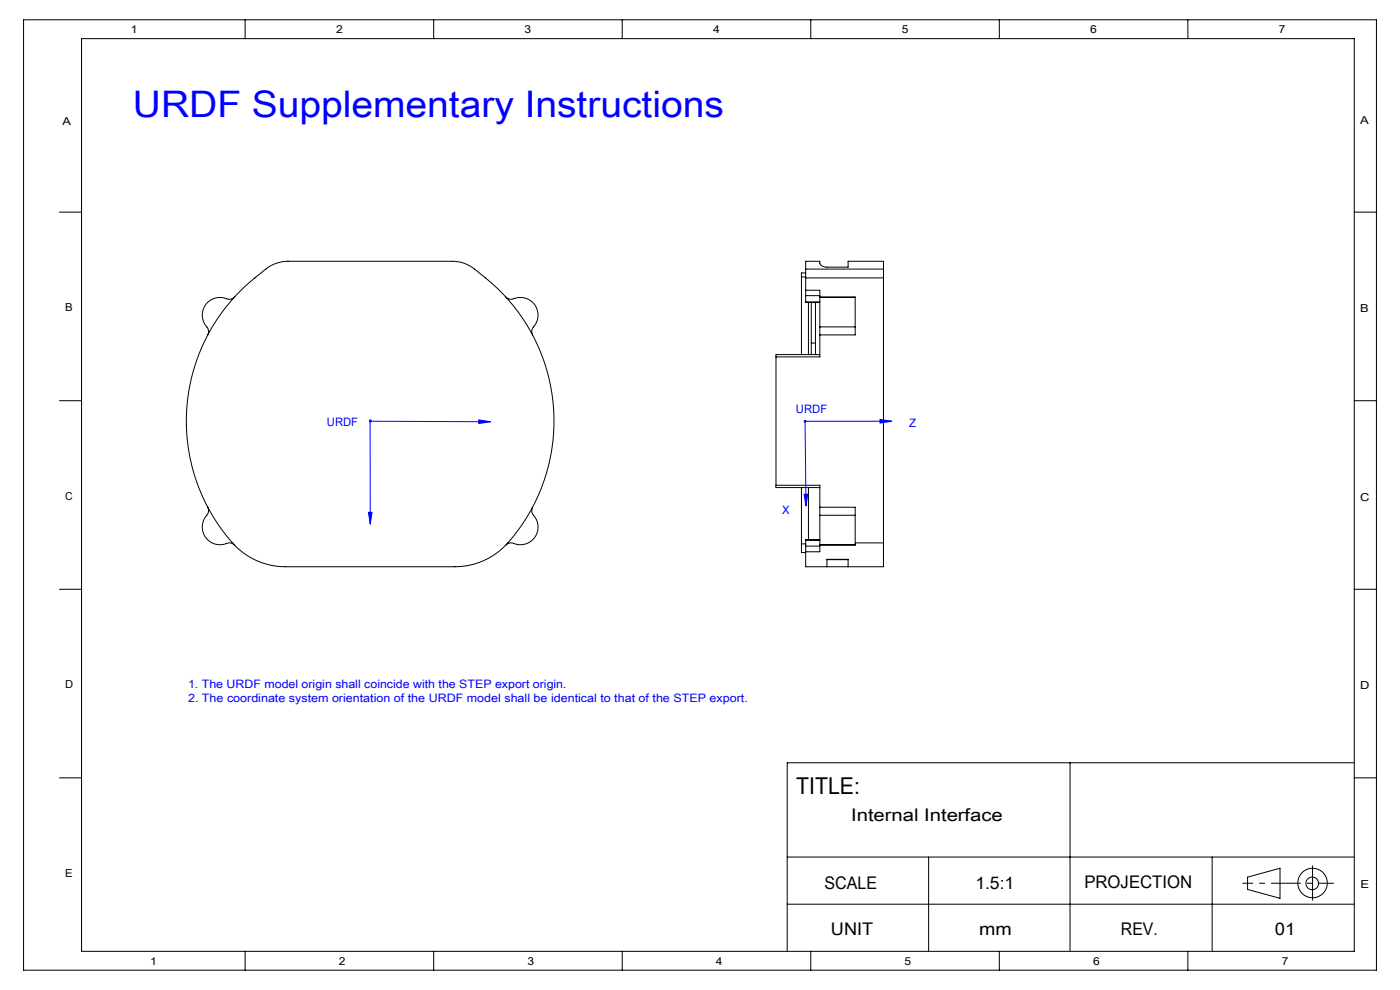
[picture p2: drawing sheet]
<svg xmlns="http://www.w3.org/2000/svg" width="297mm" height="210mm" viewBox="0 0 297 210" stroke-linecap="round" stroke-linejoin="round" font-family="sans-serif">
<g fill="none" stroke="#000" stroke-width=".21">
<path d="M5 4.2h287v201.6h-287zM17.3 8.2h270v193.6h-270zM52 4.2v4M92 4.2v4M132 4.2v4M172 4.2v4M212 4.2v4M252 4.2v4M12.6 45h4.7M170 58.8v16.4M170 58.8h.9M170.9 57.9h-.9v.9"/>
<path d="M170.9 58.9v2.7M170.9 57.1v-1.7l3 .1a.99 .99 0 0 0 1.1 1.1l4.9 .1v-1.3h7.5v1.7M170.9 58.9h16.5M170.9 57.1v1.8M170.9 57.1h16.5M187.4 58.9v56.3M187.4 57.1v1.8M287.3 45h4.7M49.8 63a1.71 1.71 0 0 1-2.2 .2 3.8 3.8 0 0 0-4.3 1.9 3.8 3.8 0 0 0 .8 4.6l.1 .7-.1 .6M51.5 61.2l2.6-2.3a15.1 15.1 0 0 1 3.9-2.8l1.2-.4 1.9-.3h34.9a7.5 7.5 0 0 1 4.7 1.7 39 39 0 0 1 5.5 59.5 15 15 0 0 1-9.7 3.6h-36a15.2 15.2 0 0 1-12.3-6.3 39 39 0 0 1 3.3-52.7zM107.3 63a1.71 1.71 0 0 0 2.2 .2 3.8 3.8 0 0 1 4.2 1.9 3.8 3.8 0 0 1-.8 4.6l-.1 .7 .2 .6M164.6 75.7v27.2"/>
<path d="M170.9 61.6h3v1.4M170.9 61.6v1.1M170.9 64v.2h3M170.9 62.7h3M170.9 64h3M170.9 62.7v1.3M171.5 64.2v11M172.1 72.8v2.4M172.1 72.8h.9M172.1 64.2v8.6M173 72.8v2.4M173 64.2v8.6"/>
<path d="M173.9 71v4.7h-9.3M173.9 75.2h-9.3v.5M173.9 63.1v6.2M173.9 69.3v1.7M173.9 63.1h7.5M173.9 63l7.5 .1M173.9 69.3h7.5M173.9 63v.1M181.4 63.1v6.2M181.4 69.3v1.7h-7.5M12.6 85h4.7M287.3 85h4.7"/>
<path d="M44.1 107.6a1.71 1.71 0 0 1-.6 2.1 3.8 3.8 0 0 0 .4 4.7 3.8 3.8 0 0 0 4.6 .8l.7 .1 .5 .3M113 107.6a1.71 1.71 0 0 0 .5 2.1 3.8 3.8 0 0 1-.4 4.7 3.8 3.8 0 0 1-4.6 .8l-.6 .1-.6 .3M164.6 102.9h9.3v4.7M164.6 102.9v.5h9.3M170 103.4v12M170 115.4v1.8h.9M170 115.4h.9M170.9 115.8v1.2M170.9 115.8h3M170.9 114.6v1.2M170.9 114.6h3M171.5 103.4v11.1"/>
<path d="M173.9 109.3v6.3M173.9 107.6h7.5v1.7M173.9 107.6v1.7M173.9 115.6v1.4h-3M173.9 114.5h-3v.1M173.9 115.6h7.5M173.9 109.3h7.5M173.9 115.6h.1M175.4 118.7h4.5M181.4 109.3v6.3M181.4 115.2h6M181.4 115.6h-7.5"/>
<path d="M187.4 115.2v5h-16.5v-3.2M12.6 125h4.7M175.4 120.2v-1.6h4.5v1.6M287.3 125h4.7M12.6 165h4.7M227 161.8v40M287.3 165h4.7M287.3 161.8h-120.3v40M167 181.8h120.3M167 191.8h120.3M197 181.8v20M257.2 181.8v20"/>
<path d="M264.7 186.1l6.8-1.9v6.4l-6.8-1.9zM278.4 183.7v7.3M52 201.8v4M92 201.8v4M132 201.8v4M172 201.8v4M212 201.8v4M252 201.8v4"/>
<circle cx="278.4" cy="187.4" r="1.34"/>
<circle cx="278.4" cy="187.3" r="3.1"/>
</g>
<path d="M78.5 89.2v22M78.6 89.4l25.5 .1M101.6 89.1l2.5 .4-2.5 .3zM170.8 89.4h18.4M170.8 89.4l.2 17.9M186.7 89l2.5 .4-2.5 .3zM78.2 108.7h.7l-.4 2.5zM170.6 104.8h.7l-.3 2.5z" fill="none" stroke="#00f" stroke-width=".21"/>
<path d="M263.6 187.4h8.3" fill="none" stroke="#000" stroke-width=".21" stroke-dasharray="30.5 1.3 1.3 1.3" stroke-dashoffset="28.2" stroke-linecap="butt"/>
<path d="M271.9 187.4h.9" fill="none" stroke="#000" stroke-width=".21" stroke-dasharray="30.5 1.3 1.3 1.3" stroke-linecap="butt"/>
<path d="M272.8 187.4h10.2" fill="none" stroke="#000" stroke-width=".21" stroke-dasharray="30.5 1.3 1.3 1.3" stroke-dashoffset="27.3" stroke-linecap="butt"/>
<path d="M101.6 89.1l2.5 .4-2.5 .3zM78.4 89.2l-.1 .2h.3h-.3a.26 .26 0 0 0 .4 .2 .26 .26 0 0 0 .1-.4 .26 .26 0 0 0-.4 0zM78.2 108.7h.7l-.4 2.5zM78.3 89a.26 .26 0 0 0 .1 .4 .26 .26 0 0 0 .4-.1 .26 .26 0 0 0-.3-.3v.2v-.2zM170.6 104.8h.7l-.3 2.5zM170.6 89.2a.26 .26 0 0 0 .1 .4 .26 .26 0 0 0 .3-.1 .26 .26 0 0 0-.2-.4v.3v-.3zM186.7 89l2.5 .4-2.5 .3zM170.6 89.2l-.1 .2h.3h-.3a.26 .26 0 0 0 .3 .2 .26 .26 0 0 0 .2-.4 .26 .26 0 0 0-.4 0z" fill="#00f"/>
<text font-size="7.8" fill="#00f" x="28.2" y="24.7">URDF Supplementary Instructions</text>
<text font-size="4.9" x="168.9" y="168.4">TITLE:</text>
<g font-size="3.7">
<text x="180.6" y="174.1">Internal Interface</text>
<text x="174.9" y="188.6">SCALE</text>
<text x="206.9" y="188.6">1.5:1</text>
<text x="230" y="188.3">PROJECTION</text>
<text x="176.3" y="198.4">UNIT</text>
<text x="207.7" y="198.4">mm</text>
<text x="237.8" y="198.4">REV.</text>
<text x="270.5" y="198.4">01</text>
</g>
<g font-size="2.5" fill="#00f">
<text x="168.9" y="87.6">URDF</text>
<text x="69.4" y="90.4">URDF</text>
<text x="192.9" y="90.5">Z</text>
<text x="166" y="109">X</text>
<text x="39.9" y="145.9">1. The URDF model origin shall coincide with the STEP export origin.</text>
<text x="39.9" y="148.9">2. The coordinate system orientation of the URDF model shall be identical to that of the STEP export.</text>
</g>
<g font-size="2.3">
<text x="27.8" y="7">1</text>
<text x="71.3" y="7">2</text>
<text x="111.3" y="7">3</text>
<text x="151.3" y="7">4</text>
<text x="191.3" y="7">5</text>
<text x="231.3" y="7">6</text>
<text x="271.3" y="7">7</text>
<text x="13.3" y="26.5">A</text>
<text x="288.5" y="26.2">A</text>
<text x="13.8" y="66">B</text>
<text x="288.5" y="66.2">B</text>
<text x="13.8" y="106">C</text>
<text x="288.5" y="106.2">C</text>
<text x="13.8" y="146">D</text>
<text x="288.5" y="146.2">D</text>
<text x="13.8" y="186">E</text>
<text x="288.6" y="188.5">E</text>
<text x="31.9" y="204.8">1</text>
<text x="71.9" y="204.8">2</text>
<text x="111.9" y="204.8">3</text>
<text x="151.9" y="204.8">4</text>
<text x="191.9" y="204.8">5</text>
<text x="231.9" y="204.8">6</text>
<text x="271.9" y="204.8">7</text>
</g>
</svg>
